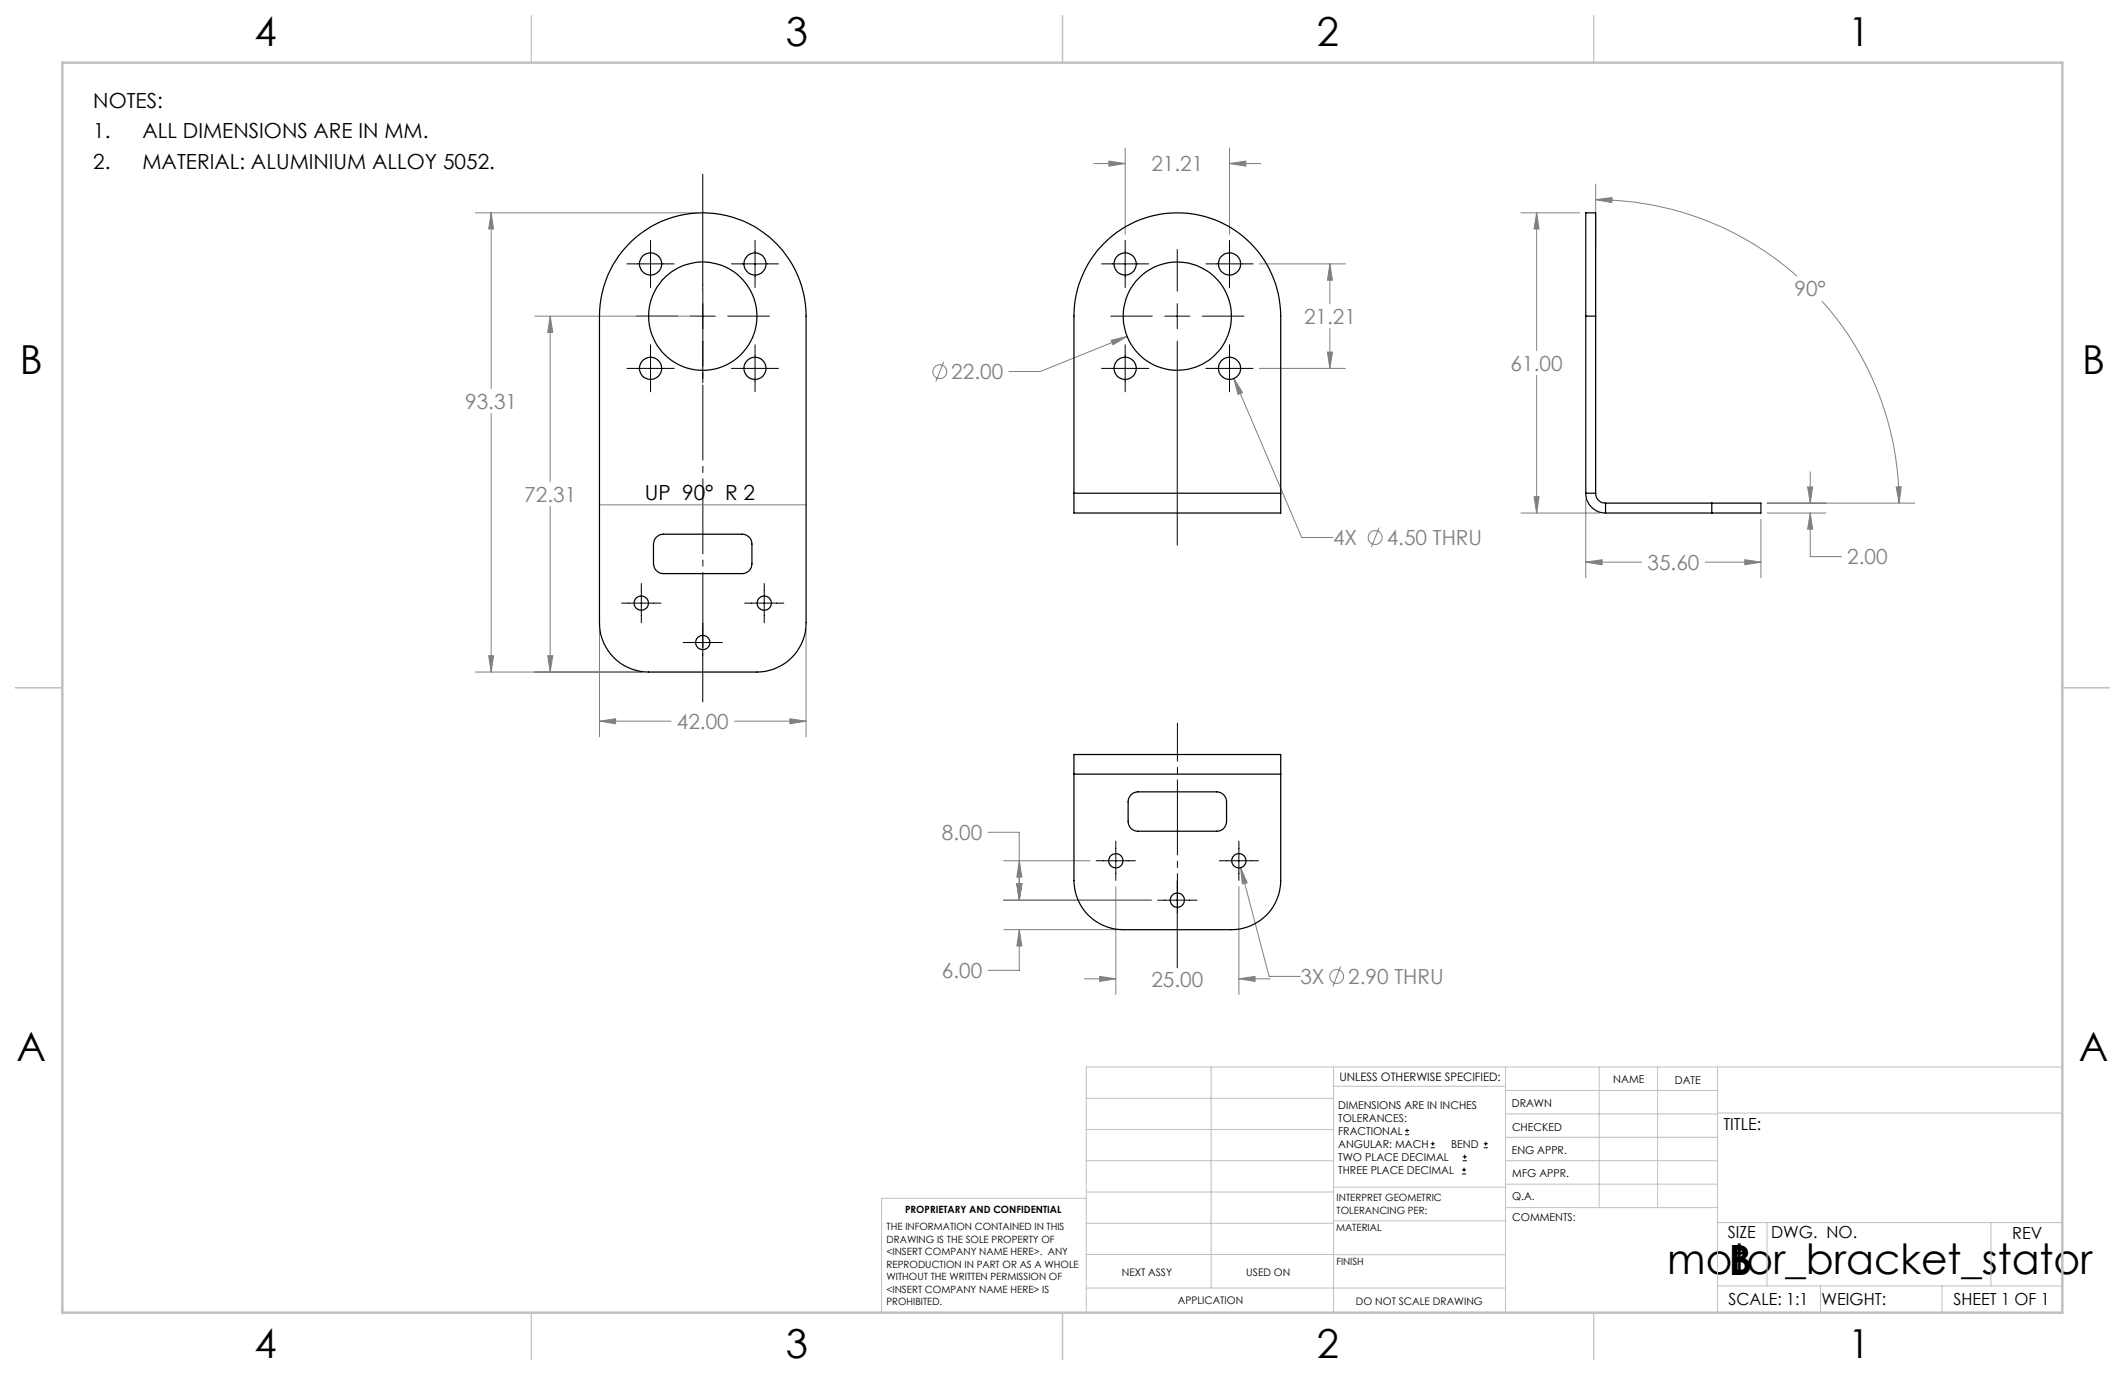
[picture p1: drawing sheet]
<svg xmlns="http://www.w3.org/2000/svg" width="432mm" height="279mm" viewBox="0 0 432 279" stroke-linecap="round" stroke-linejoin="round" font-family="sans-serif">
<g fill="none" stroke="#808080" stroke-width=".2">
<path d="M222.3 33.2h6.3M225.3 32.7l3.3 .5-3.3 .6zM228.6 30.1v17.5M249.8 33.2l3.4-.5v1.1zM249.8 30.1v17.5M249.8 33.2h6.4M324.2 37.4v12.7M96.6 43.3h44.9M99.8 43.3l.5 3.2h-1zM99.8 43.3v35.7M255.9 53.6h17.5M270.2 53.6l.6 3.3h-1.1z"/>
<path d="M270.2 53.6v8.1M309.1 43.3h11.9M312.2 43.3l.5 3.2h-1zM312.2 43.3v27.9M324.2 40.6l3.4-.5-.1 1.1zM324.2 40.6a61.7 61.7 0 0 1 41 15.5M108.6 64.2h32.9M111.8 64.2l.5 3.4h-1zM111.8 64.2v33.7M191.8 73.5l-1.7 4M225.8 69.1l3.2-.7-2.8 1.7zM229 68.4l-17.6 7.1h-6.4"/>
<path d="M250.7 76.9l1.8 2.9-.9 .4zM250.7 76.9l13.8 32.3h6.4M255.9 74.9h17.5M269.7 71.5h1.1l-.6 3.4zM270.2 66.7v8.2M312.2 76.3v27.9M370.2 61.2a61.5 61.5 0 0 1 15.7 41M99.8 84v52.6M367.3 99h1l-.5 3.2zM367.8 95.9v6.3M385.3 99l1-.1-.4 3.3zM111.8 102.9v33.7"/>
<path d="M121.8 102.6h42M280.2 107.2l-1.6 4M309.1 104.2h15.9M311.7 100.9h1l-.5 3.3zM322.2 114.2l3.3-.5v1.1zM322.2 101.5v15.9M322.2 114.2h11.4M346.5 114.2h11.3M354.5 113.7l3.3 .5-3.3 .6zM357.8 105.5v11.9M359.1 104.2h11.9M359.1 102.2h30"/>
<path d="M367.8 104.2l.5 3.3h-1zM367.8 104.2v8.9h6.4M96.6 136.6h33.9M99.3 133.2h1l-.5 3.4zM111.3 133.2h1l-.5 3.4zM121.8 127.8v21.9M163.8 127.8v21.9M121.8 146.5l3.3-.5v1.1zM121.8 146.5h14.5M149.3 146.5h14.5M160.5 146l3.3 .5-3.3 .6zM200.8 169.1h6.3v13.8"/>
<path d="M203.9 174.9h17.6M206.6 179.6h1l-.5 3.3zM207.1 174.9l.5 3.3h-1zM252.1 176.3l1.3 3.1-1 .2zM252.1 176.3l5.8 22.1h6.3M203.9 182.9h30.1M203.9 188.9h23.1M207.1 188.9l.5 3.3h-1zM207.1 188.9v8.3h-6.3M220.4 198.9h6.3M223.4 198.4l3.3 .5-3.3 .5zM226.7 180.2v21.9"/>
<path d="M251.7 198.9l3.3-.5v1zM251.7 180.2v21.9M251.7 198.9h6.4M272.4 196.4l-1.6 4"/>
<circle cx="191" cy="75.5" r="1.41"/>
<circle cx="279.4" cy="109.2" r="1.41"/>
<circle cx="271.6" cy="198.4" r="1.41"/>
</g>
<g fill="none" stroke="#000" stroke-width=".2">
<path d="M142.8 35.4v23.8M127.4 53.6h9.6M132.2 48.9v9.5M148.6 53.6h9.6M153.4 48.9v9.5M223.8 53.6h9.6M228.6 48.9v9.5M239.2 50.7v8.5M245 53.6h9.6M249.8 48.9v9.5M127.4 74.9h9.6M129.3 64.2h8.4"/>
<path d="M132.2 70.1v9.5M140.3 64.2h5M142.8 61.7v5.1M142.8 69.3v8.5M147.9 64.2h8.5M148.6 74.9h9.6M153.4 70.1v9.5M223.8 74.9h9.6M225.7 64.2h8.4M228.6 70.1v9.5M236.7 64.2h5.1M239.2 61.7v5.1"/>
<path d="M239.2 69.3v41.5M244.3 64.2h8.5M245 74.9h9.6M249.8 70.1v9.5M130.3 118.6v7.9M155.3 118.6v7.9M126.3 122.6h8M138.8 130.6h8M142.8 126.6v16M151.3 122.6h8M222.7 174.9h8M226.7 170.9v8"/>
<path d="M239.2 178.9v17.8M247.8 174.9h7.9M251.7 170.9v8M235.2 182.9h8M285.5 230.6h.8M285.5 229.7h.8M285.9 229.3v.9M290.7 233.2h.8M290.7 232.4h.8M291.1 232v.8M297.1 238.5h.8M297.1 237.7h.8"/>
<path d="M297.2 235.9h.9M297.2 235.1h.9M297.5 237.3v.8M297.6 234.6v.9M301.5 233.2h.8M301.5 232.4h.8M301.9 232v.8"/>
</g>
<path d="M239.3 185.2v-38.3" fill="none" stroke="#000" stroke-width=".2" stroke-dasharray="15.2 1.3 1.3 1.3" stroke-dashoffset="7.5"/>
<path d="M142.8 132.9v-75" fill="none" stroke="#000" stroke-width=".2" stroke-dasharray="15.2 1.3 1.3 1.3" stroke-dashoffset="-1.3"/>
<g fill="none" stroke="#c0c0c0" stroke-width=".2">
<path d="M246.1 216.8v44.9M271 216.8v49.9M305.9 216.8v49.9M324.9 216.8v28.6M336.8 216.8v28.6M349 216.8v49.9M419.1 216.8h-198.4v49.9M220.7 235.9h50.3M220.7 229.5h50.3M220.7 223.2h50.3M271 220.7h34.9M305.9 231.1h43.1"/>
<path d="M305.9 226.3h43.1M305.9 221.6h43.1M305.9 235.9h43.1M349 226.2h70.1M220.7 248.6h50.3M220.7 242.2h50.3M220.7 254.9h50.3M220.7 243.5h-41.6v23.2M271 255h34.9M271 248.1h35M271 241.2h35M305.9 240.6h43.1"/>
<path d="M306 245.4h43M349 248.4h70.1M359.1 248.4v12.9M404.6 248.4v12.9M220.7 261.7h85.2M349 261.3h70.1M369.9 261.3v5.4M394.6 261.3v5.4"/>
</g>
<path d="M108 3.2v9.5M215.9 3.2v9.5M323.8 3.2v9.5M3.1 139.7h9.6M419.1 139.7h9.5M108 266.7v9.6M215.9 266.7v9.6M323.8 266.7v9.6" fill="none" stroke="#c0c0c0" stroke-width=".25"/>
<path d="M12.7 12.7h406.4v254h-406.4z" fill="none" stroke="#c0c0c0" stroke-width=".5"/>
<path d="M250.7 76.9l.9 3.3 .9-.4zM225.8 69.1l.4 1 2.8-1.7zM270.2 53.6l.6 3.3h-1.1zM269.7 71.5h1.1l-.6 3.4zM249.8 33.2l3.4-.5v1.1zM225.3 32.7l3.3 .5-3.3 .6zM252.1 176.3l.3 3.3 1-.2zM251.7 198.9l3.3-.5v1zM223.4 198.4l3.3 .5-3.3 .5zM207.1 174.9l.5 3.3h-1zM206.6 179.6h1l-.5 3.3zM206.6 179.6h1l-.5 3.3zM207.1 188.9l.5 3.3h-1zM367.8 104.2l.5 3.3h-1zM367.3 99h1l-.5 3.2zM385.3 99l1-.1-.4 3.3zM324.2 40.6l3.4-.5-.1 1.1zM311.7 100.9h1l-.5 3.3zM312.2 43.3l.5 3.2h-1zM322.2 114.2l3.3-.5v1.1zM354.5 113.7l3.3 .5-3.3 .6zM111.8 64.2l.5 3.4h-1zM111.3 133.2h1l-.5 3.4zM99.8 43.3l.5 3.2h-1zM99.3 133.2h1l-.5 3.4zM160.5 146l3.3 .5-3.3 .6zM121.8 146.5l3.3-.5v1.1z" fill="#808080"/>
<g fill="none" stroke="#000" stroke-width=".25">
<path d="M128.4 49a21 21 0 0 1 22.7-4.1 21 21 0 0 1 12.7 19.3v62.3a10 10 0 0 1-10 10.1h-22a10 10 0 0 1-10-10.1v-62.3a20.8 20.8 0 0 1 6.6-15.2zM322.2 64.2v-20.9h2v20.9M322.2 64.2v36M322.2 64.2h2M324.2 64.2v36M133.4 109.1a1.78 1.78 0 0 1 1.4-.6h16a1.99 1.99 0 0 1 2 2.1v3.9a1.99 1.99 0 0 1-2 2.1h-16a2.05 2.05 0 0 1-2-2.1v-3.9l.2-.8zM218.2 100.2v4h42v-4M218.2 100.2v-36a21 21 0 0 1 21-20.9 21 21 0 0 1 21 20.9v36M218.2 100.2h42M322.2 100.2a4 4 0 0 0 4 4M322.2 100.2h2M324.2 100.2a1.97 1.97 0 0 0 2 2"/>
<path d="M326.2 104.2h21.6M326.2 102.2v2M326.2 102.2h21.6M347.8 102.2h10v2h-10M347.8 102.2v2M218.2 157.3v21.6a10 10 0 0 0 10 10h22a10 10 0 0 0 10-10v-21.6M218.2 157.3v-4h42v4M218.2 157.3h42M229.7 161.6l.5-.4 1-.3h16a2.03 2.03 0 0 1 2 2v4a1.97 1.97 0 0 1-2 2h-16a1.97 1.97 0 0 1-2-2v-4l.1-.7z"/>
<circle cx="132.2" cy="53.6" r="2.25"/>
<circle cx="153.4" cy="53.6" r="2.25"/>
<circle cx="228.6" cy="53.6" r="2.26"/>
<circle cx="249.8" cy="53.6" r="2.26"/>
<circle cx="132.2" cy="74.8" r="2.25"/>
<circle cx="142.8" cy="64.2" r="11"/>
<circle cx="153.4" cy="74.8" r="2.25"/>
<circle cx="228.6" cy="74.8" r="2.26"/>
<circle cx="239.2" cy="64.2" r="11"/>
<circle cx="249.8" cy="74.8" r="2.26"/>
<circle cx="130.3" cy="122.6" r="1.45"/>
<circle cx="142.8" cy="130.6" r="1.44"/>
<circle cx="155.3" cy="122.6" r="1.45"/>
<circle cx="226.7" cy="174.9" r="1.44"/>
<circle cx="251.7" cy="174.9" r="1.45"/>
<circle cx="239.2" cy="182.9" r="1.44"/>
</g>
<g font-size="8.5">
<text x="338.8" y="258.9">motor_bracket_stator</text>
<text x="351.3" y="259">B</text>
</g>
<g font-size="8.1">
<text x="51.7" y="9.3">4</text>
<text x="159.7" y="9.3">3</text>
<text x="267.6" y="9.3">2</text>
<text x="375.6" y="9.3">1</text>
<text x="4" y="76">B</text>
<text x="423.1" y="76">B</text>
<text x="3.3" y="215.7">A</text>
<text x="422.4" y="215.7">A</text>
<text x="51.7" y="276">4</text>
<text x="159.7" y="276">3</text>
<text x="267.6" y="276">2</text>
<text x="375.6" y="276">1</text>
</g>
<g font-size="4.2">
<text x="19" y="21.9">NOTES:</text>
<text x="19" y="28.1">1.</text>
<text x="29" y="28.1">ALL DIMENSIONS ARE IN MM.</text>
<text x="19" y="34.3">2.</text>
<text x="29" y="34.3">MATERIAL: ALUMINIUM ALLOY 5052.</text>
<text x="131" y="101.7">UP 90° R 2</text>
</g>
<g font-size="4.2" fill="#808080">
<text x="234" y="34.8">21.21</text>
<text x="265" y="65.8">21.21</text>
<text x="364.7" y="60.2">90°</text>
<text x="193.3" y="77.1">22.00</text>
<text x="307" y="75.3">61.00</text>
<text x="94.5" y="83.1">93.31</text>
<text x="106.5" y="102">72.31</text>
<text x="270.9" y="110.8">4X</text>
<text x="281.8" y="110.8">4.50 THRU</text>
<text x="334.8" y="115.8">35.60</text>
<text x="375.4" y="114.7">2.00</text>
<text x="137.5" y="148.1">42.00</text>
<text x="191.4" y="170.7">8.00</text>
<text x="191.4" y="198.7">6.00</text>
<text x="234" y="200.5">25.00</text>
<text x="264.3" y="200">3X</text>
<text x="274" y="200">2.90 THRU</text>
</g>
<g font-size="3.4">
<text x="350.2" y="229.5">TITLE:</text>
<text x="351.1" y="251.6">SIZE</text>
<text x="359.9" y="251.6">DWG. NO.</text>
<text x="408.9" y="251.7">REV</text>
<text x="351.2" y="265.2">SCALE: 1:1</text>
<text x="370.1" y="265.3">WEIGHT:</text>
<text x="396.9" y="265.2">SHEET 1 OF 1</text>
</g>
<text font-size="2.4" x="272.2" y="219.7">UNLESS OTHERWISE SPECIFIED:</text>
<g font-size="2.2">
<text x="327.8" y="220.1">NAME</text>
<text x="340.3" y="220.2">DATE</text>
<text x="271.9" y="225.3">DIMENSIONS ARE IN INCHES</text>
<text x="271.9" y="227.9">TOLERANCES:</text>
<text x="307.2" y="224.9">DRAWN</text>
<text x="271.9" y="230.6">FRACTIONAL</text>
<text x="271.9" y="233.2">ANGULAR: MACH</text>
<text x="294.9" y="233.2">BEND</text>
<text x="307.3" y="229.8">CHECKED</text>
<text x="271.9" y="235.9">TWO PLACE DECIMAL</text>
<text x="271.9" y="238.5">THREE PLACE DECIMAL</text>
<text x="307.2" y="234.5">ENG APPR.</text>
<text x="307.3" y="239.2">MFG APPR.</text>
<text x="307.3" y="243.9">Q.A.</text>
<text x="307.3" y="248.1">COMMENTS:</text>
</g>
<g font-size="2.1">
<text x="227.9" y="259.2">NEXT ASSY</text>
<text x="253.3" y="259.2">USED ON</text>
<text x="239.3" y="265">APPLICATION</text>
<text x="275.5" y="265.1">DO NOT SCALE DRAWING</text>
</g>
<g font-size="2">
<text x="271.6" y="244.1">INTERPRET GEOMETRIC</text>
<text x="180.2" y="250">THE INFORMATION CONTAINED IN THIS</text>
<text x="183.9" y="246.4">PROPRIETARY AND CONFIDENTIAL</text>
<text x="271.5" y="250.2">MATERIAL</text>
<text x="271.6" y="246.6">TOLERANCING PER:</text>
<text x="180.2" y="252.5">DRAWING IS THE SOLE PROPERTY OF</text>
<text x="180.2" y="255.1">&lt;INSERT COMPANY NAME HERE&gt;. ANY</text>
<text x="180.2" y="257.6">REPRODUCTION IN PART OR AS A WHOLE</text>
<text x="271.5" y="257">FINISH</text>
<text x="180.2" y="260.1">WITHOUT THE WRITTEN PERMISSION OF</text>
<text x="180.2" y="262.6">&lt;INSERT COMPANY NAME HERE&gt; IS</text>
<text x="180.2" y="265.2">PROHIBITED.</text>
</g>
</svg>
